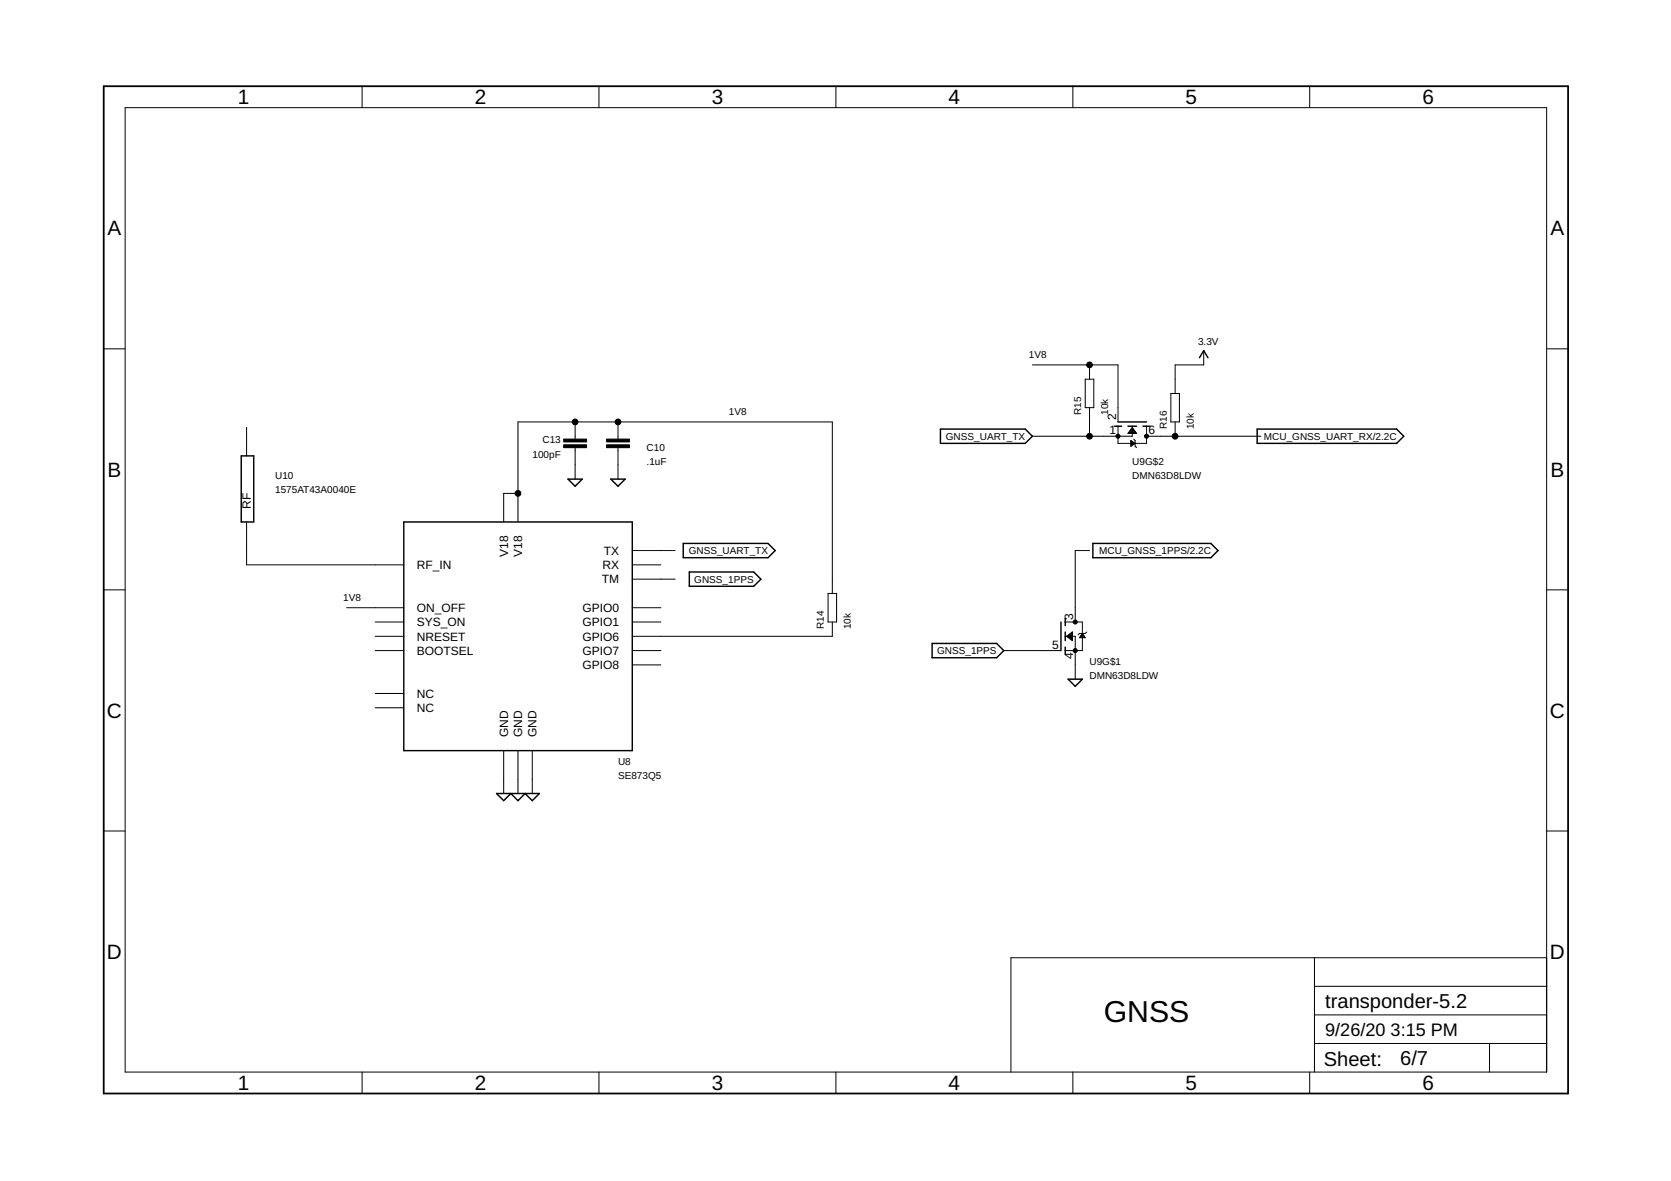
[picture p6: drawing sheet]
<svg xmlns="http://www.w3.org/2000/svg" width="297mm" height="210mm" viewBox="0 0 297 210" stroke-linecap="round" stroke-linejoin="round" font-family="sans-serif">
<g fill="none" stroke="#000" stroke-width=".25">
<path d="M167.2 76.3h15l1.3 1.2-1.3 1.3h-15zM198.1 75.8h1.3M198.7 75h5.1M200.5 75.8h1.5M203.2 75.8h1.2M213.2 63.6l.8-1.3 .7 1.3M223.5 76.3h24.8l1.2 1.2-1.2 1.3h-24.8zM42.9 81h2.2v11.8h-2.2zM71.8 92.8h40.6v40.6h-40.6zM101 85.2h2.5l-1.3 1.2zM108.6 85.2h2.5l-1.2 1.2zM121.5 96.6h15l1.3 1.3-1.3 1.2h-15z"/>
<path d="M194.3 96.6h20.9l1.3 1.3-1.3 1.2h-20.9zM122.5 101.7h11.5l1.3 1.2-1.3 1.3h-11.5zM165.7 114.4h11.5l1.2 1.2-1.2 1.3h-11.5zM188.6 110.6v5M189.4 109.9v1.3M189.4 112.3v1.6M189.4 115v1.3M189.9 120.7h2.5l-1.3 1.3zM88.3 141h7.6l-1.3 1.3-1.3-1.3-1.2 1.3-1.3-1.3-1.3 1.3z"/>
</g>
<g fill="none" stroke="#000" stroke-width=".18">
<path d="M22.2 19.1h252.7v171.4h-252.7zM64.4 15.3v3.8M106.5 15.3v3.8M148.6 15.3v3.8M190.7 15.3v3.8M232.8 15.3v3.8M18.4 62h3.8M43.8 75.9v5.1M102.2 75v3M102.2 79.6v5.6M109.9 75v3M109.9 79.6v5.6"/>
<path d="M183.5 64.9h15.2v10.1M192.9 67.4h1.5v5.1h-1.5zM193.7 64.9v2.5M193.7 72.5v5M198.7 75.8v3h5.1v-3M200.6 76.9h1.3M200.7 76.8h1.1M200.8 76.6h.9M200.9 76.5h.8M201 76.4h.6M201 78.3l.8 .5-.8 .5zM201 79.3h.1"/>
<path d="M201 79.2h.3M201 79h.4M201 78.9h.6M201 78.7h.6M201 78.6h.4M201 78.4h.2M201 78.3h.1M201.1 76.3h.4M201.2 76.2h.2M201.3 75.8v1.7h-17.8M201.3 76l.7 1h-1.5zM201.3 76h.1"/>
<path d="M201.5 78l.3 .3v1l.2 .3M203.8 77.5h20.3M208.1 69.9h1.6v5.1h-1.6zM208.9 75v2.5M214 62.3v2.6h-5.1v5M274.9 62h3.8M43.8 92.8v7.6h28M92.1 92.8v-17.8h55.9v30.5M92.1 87.7h-2.6v5.1M112.4 97.9h7.6M193.7 97.9h-2.6v12.7M18.4 104.8h3.8"/>
<path d="M61.6 108h10.2M66.7 110.6h5.1M66.7 113.1h5.1M66.7 115.6h5.1M112.4 100.4h5.1M112.4 118.2h5.1M112.4 108h5.1M112.4 110.6h5.1M112.4 115.6h5.1M112.4 102.9h7.6M147.2 105.5h1.5v5.1h-1.5zM148 110.6v2.5h-35.6"/>
<path d="M178.4 115.6h10.2M189.4 110.6h3v5h-3M189.4 113.1h1.7v7.6M189.6 113.1l1-.8v1.6zM189.7 113.1h.9M189.7 113.2h.9M189.8 112.9h.8M189.9 113.3h.7M190 112.8h.6M190 113.4h.6M190.1 112.7h.5M190.2 113.5h.4"/>
<path d="M190.3 112.6h.3M190.4 113.7h.2M190.5 112.5h.1M190.5 113.8h.1M190.6 112.3h.1M191.9 113.3h1M192 113.2h.8M192.1 113.1h.6M192.2 112.9h.4M192.2 112.8h.4M192.3 112.7h.2M192.4 112.6l.5 .7h-1z"/>
<path d="M193.2 112.3l-.3 .3h-1l-.3 .2M274.9 104.8h3.8M66.7 123.3h5.1M66.7 125.8h5.1M89.5 133.4v7.6M92.1 133.4v7.6M94.6 133.4v7.6M18.4 147.7h3.8M274.9 147.7h3.8M233.7 170.2v20.3M233.7 175.3h41.2M274.9 170.2h-95.2v20.3"/>
<path d="M64.4 190.5v3.9M106.5 190.5v3.9M148.6 190.5v3.9M190.7 190.5v3.9M232.8 190.5v3.9M233.7 185.5h41.2M233.7 180.4h41.2M264.8 185.5v5"/>
</g>
<path d="M18.4 15.3h260.3v179.1h-260.3z" fill="none" stroke="#000" stroke-width=".32"/>
<path d="M100.2 79.1h4.1v.5h-4.1zM100.2 78h4.1v.5h-4.1zM107.8 79.1h4.1v.5h-4.1zM107.8 78h4.1v.5h-4.1z" fill="#000" stroke="#000" stroke-width=".18"/>
<g fill="#000" stroke="#000" stroke-width=".18">
<circle cx="102.2" cy="75" r=".51"/>
<circle cx="109.9" cy="75" r=".51"/>
<circle cx="193.7" cy="64.9" r=".51"/>
<circle cx="193.7" cy="77.5" r=".51"/>
<circle cx="198.7" cy="77.5" r=".36"/>
<circle cx="203.8" cy="77.5" r=".36"/>
<circle cx="208.9" cy="77.5" r=".51"/>
<circle cx="92.1" cy="87.7" r=".51"/>
<circle cx="191.1" cy="115.6" r=".36"/>
<circle cx="191.1" cy="110.6" r=".36"/>
</g>
<text font-size="5.4" x="196.2" y="181.7">GNSS</text>
<g font-size="3.7">
<text x="42.3" y="18.5">1</text>
<text x="84.4" y="18.5">2</text>
<text x="126.5" y="18.5">3</text>
<text x="168.6" y="18.5">4</text>
<text x="210.7" y="18.5">5</text>
<text x="252.9" y="18.5">6</text>
<text x="19.1" y="41.9">A</text>
<text x="275.6" y="41.9">A</text>
<text x="19.1" y="84.7">B</text>
<text x="275.6" y="84.7">B</text>
<text x="19" y="127.6">C</text>
<text x="275.5" y="127.6">C</text>
<text x="19" y="170.4">D</text>
<text x="275.5" y="170.4">D</text>
<text x="42.3" y="193.7">1</text>
<text x="84.4" y="193.7">2</text>
<text x="126.5" y="193.7">3</text>
<text x="168.6" y="193.7">4</text>
<text x="210.7" y="193.7">5</text>
<text x="252.9" y="193.7">6</text>
</g>
<g font-size="3.6">
<text x="235.6" y="179.1">transponder-5.2</text>
<text x="235.3" y="189.4">Sheet:</text>
<text x="248.9" y="189.3">6/7</text>
</g>
<g font-size="3.2">
<text x="235.6" y="184.2">9/26/20</text>
<text x="247.2" y="184.2">3:15 PM</text>
</g>
<g font-size="2.1">
<text x="197.2" y="77.2">1</text>
<text x="198.4" y="74.6" transform="rotate(-90 198.4 74.6)">2</text>
<text x="204.2" y="77.2">6</text>
<text x="44.6" y="90.4" transform="rotate(-90 44.6 90.4)">RF</text>
<text x="74.1" y="101.2">RF_IN</text>
<text x="90.3" y="98.9" transform="rotate(-90 90.3 98.9)">V18</text>
<text x="92.8" y="98.9" transform="rotate(-90 92.8 98.9)">V18</text>
<text x="107.1" y="101.2">RX</text>
<text x="107.3" y="98.6">TX</text>
<text x="107" y="103.7">TM</text>
<text x="74.1" y="108.8">ON_OFF</text>
<text x="74.1" y="111.3">SYS_ON</text>
<text x="74.1" y="113.9">NRESET</text>
<text x="103.5" y="113.9">GPIO6</text>
<text x="103.5" y="111.3">GPIO1</text>
<text x="103.5" y="108.8">GPIO0</text>
<text x="190.8" y="110.2" transform="rotate(-90 190.8 110.2)">3</text>
<text x="74.1" y="116.4">BOOTSEL</text>
<text x="103.5" y="118.9">GPIO8</text>
<text x="103.5" y="116.4">GPIO7</text>
<text x="187" y="115.3">5</text>
<text x="190.8" y="117.2" transform="rotate(-90 190.8 117.2)">4</text>
<text x="74.1" y="124">NC</text>
<text x="74.1" y="126.6">NC</text>
<text x="90.3" y="131.1" transform="rotate(-90 90.3 131.1)">GND</text>
<text x="92.8" y="131.1" transform="rotate(-90 92.8 131.1)">GND</text>
<text x="95.4" y="131.1" transform="rotate(-90 95.4 131.1)">GND</text>
</g>
<g font-size="1.8">
<text x="182.9" y="63.6">1V8</text>
<text x="213" y="61.3">3.3V</text>
<text x="129.6" y="73.7">1V8</text>
<text x="192.2" y="73.7" transform="rotate(-90 192.2 73.7)">R15</text>
<text x="197" y="73.7" transform="rotate(-90 197 73.7)">10k</text>
<text x="207.4" y="76.3" transform="rotate(-90 207.4 76.3)">R16</text>
<text x="212.2" y="76.3" transform="rotate(-90 212.2 76.3)">10k</text>
<text x="94.7" y="81.4">100pF</text>
<text x="96.4" y="78.8">C13</text>
<text x="114.9" y="82.6">.1uF</text>
<text x="114.9" y="80.1">C10</text>
<text x="168.1" y="78.2">GNSS_UART_TX</text>
<text x="201.3" y="82.6">U9G$2</text>
<text x="224.7" y="78.2">MCU_GNSS_UART_RX/2.2C</text>
<text x="48.9" y="87.7">1575AT43A0040E</text>
<text x="48.9" y="85.2">U10</text>
<text x="201.3" y="85.2">DMN63D8LDW</text>
<text x="122.4" y="98.5">GNSS_UART_TX</text>
<text x="195.4" y="98.5">MCU_GNSS_1PPS/2.2C</text>
<text x="61" y="106.7">1V8</text>
<text x="123.4" y="103.6">GNSS_1PPS</text>
<text x="146.5" y="111.8" transform="rotate(-90 146.5 111.8)">R14</text>
<text x="151.3" y="111.8" transform="rotate(-90 151.3 111.8)">10k</text>
<text x="166.6" y="116.3">GNSS_1PPS</text>
<text x="193.7" y="118.2">U9G$1</text>
<text x="193.7" y="120.7">DMN63D8LDW</text>
<text x="109.9" y="135.9">U8</text>
<text x="109.9" y="138.5">SE873Q5</text>
</g>
</svg>
